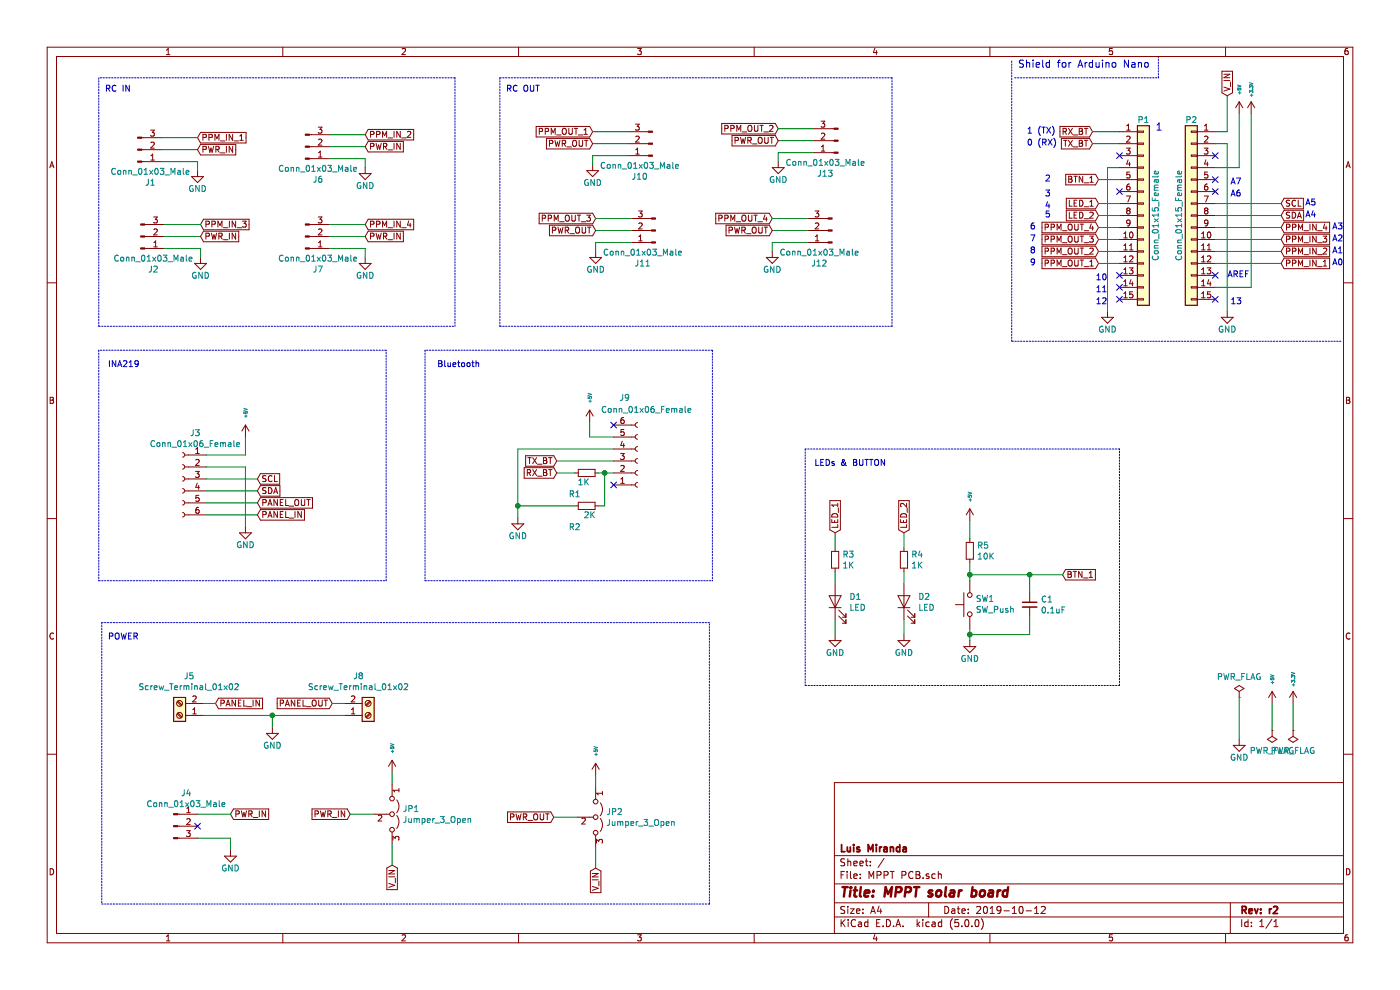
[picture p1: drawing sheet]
EESchema Schematic File Version 4
LIBS:MPPT PCB-cache
EELAYER 26 0
EELAYER END
$Descr A4 11693 8268
encoding utf-8
Sheet 1 1
Title "MPPT solar board"
Date "2019-10-12"
Rev "r2"
Comp "Luis Miranda"
Comment1 ""
Comment2 ""
Comment3 ""
Comment4 ""
$EndDescr
Text Notes 8500 575  0    60   ~ 0
Shield for Arduino Nano
Wire Notes Line
	8475 650  9675 650 
Wire Notes Line
	9675 650  9675 475 
$Comp
L Connector_Generic:Conn_01x15 P2
U 1 1
P 9950 1800
F 0 "P2" H 9950 2600 50  0000 C CNN
F 1 "Conn_01x15_Female" V 10050 1800 50  0000 C CNN
F 2 "Socket_Arduino_Nano:Socket_Strip_Arduino_1x15" H 9950 1800 50  0001 C CNN
F 3 "" H 9950 1800 50  0000 C CNN
F 4 "SAM1213-15-ND" H 9950 1800 50  0001 C CNN "DIGIKEY_PN"
	1    9950 1800
	-1   0    0    -1  
$EndComp
$Comp
L power:GND #PWR01
U 1 1
P 9250 2600
F 0 "#PWR01" H 9250 2350 50  0001 C CNN
F 1 "GND" H 9250 2450 50  0000 C CNN
F 2 "" H 9250 2600 50  0000 C CNN
F 3 "" H 9250 2600 50  0000 C CNN
	1    9250 2600
	1    0    0    -1  
$EndComp
Wire Wire Line
	9350 1400 9250 1400
Wire Wire Line
	9250 1400 9250 2600
$Comp
L power:GND #PWR02
U 1 1
P 10250 2600
F 0 "#PWR02" H 10250 2350 50  0001 C CNN
F 1 "GND" H 10250 2450 50  0000 C CNN
F 2 "" H 10250 2600 50  0000 C CNN
F 3 "" H 10250 2600 50  0000 C CNN
	1    10250 2600
	1    0    0    -1  
$EndComp
Wire Wire Line
	10250 2600 10250 1200
Wire Wire Line
	10250 1200 10150 1200
Wire Wire Line
	10150 1100 10250 1100
$Comp
L power:+5V #PWR03
U 1 1
P 10350 950
F 0 "#PWR03" H 10350 800 50  0001 C CNN
F 1 "+5V" V 10350 1150 28  0000 C CNN
F 2 "" H 10350 950 50  0000 C CNN
F 3 "" H 10350 950 50  0000 C CNN
	1    10350 950 
	1    0    0    -1  
$EndComp
Wire Wire Line
	10350 950  10350 1400
Wire Wire Line
	10350 1400 10150 1400
$Comp
L power:+3V3 #PWR04
U 1 1
P 10450 950
F 0 "#PWR04" H 10450 800 50  0001 C CNN
F 1 "+3.3V" V 10450 1150 28  0000 C CNN
F 2 "" H 10450 950 50  0000 C CNN
F 3 "" H 10450 950 50  0000 C CNN
	1    10450 950 
	1    0    0    -1  
$EndComp
Wire Wire Line
	10450 950  10450 2400
Wire Wire Line
	10450 2400 10150 2400
Wire Notes Line
	11200 2850 8450 2850
Wire Notes Line
	8450 2850 8450 500 
Text Notes 9650 1100 0    60   ~ 0
1
$Comp
L Connector:Conn_01x03_Male J1
U 1 1
P 1150 1250
F 0 "J1" H 1256 1528 50  0000 C CNN
F 1 "Conn_01x03_Male" H 1256 1437 50  0000 C CNN
F 2 "Connector_PinHeader_2.54mm:PinHeader_1x03_P2.54mm_Vertical" H 1150 1250 50  0001 C CNN
F 3 "~" H 1150 1250 50  0001 C CNN
F 4 "732-5316-ND" H 1150 1250 50  0001 C CNN "DIGIKEY_PN"
	1    1150 1250
	1    0    0    1   
$EndComp
$Comp
L power:GND #PWR05
U 1 1
P 1650 1425
F 0 "#PWR05" H 1650 1175 50  0001 C CNN
F 1 "GND" H 1650 1275 50  0000 C CNN
F 2 "" H 1650 1425 50  0000 C CNN
F 3 "" H 1650 1425 50  0000 C CNN
	1    1650 1425
	1    0    0    -1  
$EndComp
Text GLabel 1650 1150 2    50   Input ~ 0
PPM_IN_1
Wire Wire Line
	1650 1425 1650 1350
Wire Wire Line
	1650 1350 1350 1350
Wire Wire Line
	1650 1250 1350 1250
Text GLabel 1650 1250 2    50   Input ~ 0
PWR_IN
Wire Wire Line
	1350 1150 1650 1150
$Comp
L Connector:Conn_01x03_Male J2
U 1 1
P 1175 1975
F 0 "J2" H 1281 2253 50  0000 C CNN
F 1 "Conn_01x03_Male" H 1281 2162 50  0000 C CNN
F 2 "Connector_PinHeader_2.54mm:PinHeader_1x03_P2.54mm_Vertical" H 1175 1975 50  0001 C CNN
F 3 "~" H 1175 1975 50  0001 C CNN
F 4 "732-5316-ND" H 1175 1975 50  0001 C CNN "DIGIKEY_PN"
	1    1175 1975
	1    0    0    1   
$EndComp
$Comp
L power:GND #PWR06
U 1 1
P 1675 2150
F 0 "#PWR06" H 1675 1900 50  0001 C CNN
F 1 "GND" H 1675 2000 50  0000 C CNN
F 2 "" H 1675 2150 50  0000 C CNN
F 3 "" H 1675 2150 50  0000 C CNN
	1    1675 2150
	1    0    0    -1  
$EndComp
Text GLabel 1675 1875 2    50   Input ~ 0
PPM_IN_3
Wire Wire Line
	1675 2150 1675 2075
Wire Wire Line
	1675 2075 1375 2075
Wire Wire Line
	1675 1975 1375 1975
Text GLabel 1675 1975 2    50   Input ~ 0
PWR_IN
Wire Wire Line
	1375 1875 1675 1875
$Comp
L Connector:Conn_01x03_Male J6
U 1 1
P 2550 1225
F 0 "J6" H 2656 1503 50  0000 C CNN
F 1 "Conn_01x03_Male" H 2656 1412 50  0000 C CNN
F 2 "Connector_PinHeader_2.54mm:PinHeader_1x03_P2.54mm_Vertical" H 2550 1225 50  0001 C CNN
F 3 "~" H 2550 1225 50  0001 C CNN
F 4 "732-5316-ND" H 2550 1225 50  0001 C CNN "DIGIKEY_PN"
	1    2550 1225
	1    0    0    1   
$EndComp
$Comp
L power:GND #PWR011
U 1 1
P 3050 1400
F 0 "#PWR011" H 3050 1150 50  0001 C CNN
F 1 "GND" H 3050 1250 50  0000 C CNN
F 2 "" H 3050 1400 50  0000 C CNN
F 3 "" H 3050 1400 50  0000 C CNN
	1    3050 1400
	1    0    0    -1  
$EndComp
Text GLabel 3050 1125 2    50   Input ~ 0
PPM_IN_2
Wire Wire Line
	3050 1400 3050 1325
Wire Wire Line
	3050 1325 2750 1325
Wire Wire Line
	3050 1225 2750 1225
Text GLabel 3050 1225 2    50   Input ~ 0
PWR_IN
Wire Wire Line
	2750 1125 3050 1125
$Comp
L Connector:Conn_01x03_Male J7
U 1 1
P 2550 1975
F 0 "J7" H 2656 2253 50  0000 C CNN
F 1 "Conn_01x03_Male" H 2656 2162 50  0000 C CNN
F 2 "Connector_PinHeader_2.54mm:PinHeader_1x03_P2.54mm_Vertical" H 2550 1975 50  0001 C CNN
F 3 "~" H 2550 1975 50  0001 C CNN
F 4 "732-5316-ND" H 2550 1975 50  0001 C CNN "DIGIKEY_PN"
	1    2550 1975
	1    0    0    1   
$EndComp
$Comp
L power:GND #PWR012
U 1 1
P 3050 2150
F 0 "#PWR012" H 3050 1900 50  0001 C CNN
F 1 "GND" H 3050 2000 50  0000 C CNN
F 2 "" H 3050 2150 50  0000 C CNN
F 3 "" H 3050 2150 50  0000 C CNN
	1    3050 2150
	1    0    0    -1  
$EndComp
Text GLabel 3050 1875 2    50   Input ~ 0
PPM_IN_4
Wire Wire Line
	3050 2150 3050 2075
Wire Wire Line
	3050 2075 2750 2075
Wire Wire Line
	3050 1975 2750 1975
Text GLabel 3050 1975 2    50   Input ~ 0
PWR_IN
Wire Wire Line
	2750 1875 3050 1875
$Comp
L Connector:Conn_01x03_Male J10
U 1 1
P 5450 1200
F 0 "J10" H 5556 1478 50  0000 C CNN
F 1 "Conn_01x03_Male" H 5556 1387 50  0000 C CNN
F 2 "Connector_PinHeader_2.54mm:PinHeader_1x03_P2.54mm_Vertical" H 5450 1200 50  0001 C CNN
F 3 "~" H 5450 1200 50  0001 C CNN
F 4 "732-5316-ND" H 5450 1200 50  0001 C CNN "DIGIKEY_PN"
	1    5450 1200
	-1   0    0    1   
$EndComp
$Comp
L power:GND #PWR016
U 1 1
P 4950 1375
F 0 "#PWR016" H 4950 1125 50  0001 C CNN
F 1 "GND" H 4950 1225 50  0000 C CNN
F 2 "" H 4950 1375 50  0000 C CNN
F 3 "" H 4950 1375 50  0000 C CNN
	1    4950 1375
	-1   0    0    -1  
$EndComp
Text GLabel 4950 1100 0    50   Input ~ 0
PPM_OUT_1
Wire Wire Line
	4950 1375 4950 1300
Wire Wire Line
	4950 1300 5250 1300
Wire Wire Line
	4950 1200 5250 1200
Text GLabel 4950 1200 0    50   Input ~ 0
PWR_OUT
Wire Wire Line
	5250 1100 4950 1100
$Comp
L Connector:Conn_01x03_Male J11
U 1 1
P 5475 1925
F 0 "J11" H 5581 2203 50  0000 C CNN
F 1 "Conn_01x03_Male" H 5581 2112 50  0000 C CNN
F 2 "Connector_PinHeader_2.54mm:PinHeader_1x03_P2.54mm_Vertical" H 5475 1925 50  0001 C CNN
F 3 "~" H 5475 1925 50  0001 C CNN
F 4 "732-5316-ND" H 5475 1925 50  0001 C CNN "DIGIKEY_PN"
	1    5475 1925
	-1   0    0    1   
$EndComp
$Comp
L power:GND #PWR017
U 1 1
P 4975 2100
F 0 "#PWR017" H 4975 1850 50  0001 C CNN
F 1 "GND" H 4975 1950 50  0000 C CNN
F 2 "" H 4975 2100 50  0000 C CNN
F 3 "" H 4975 2100 50  0000 C CNN
	1    4975 2100
	-1   0    0    -1  
$EndComp
Text GLabel 4975 1825 0    50   Input ~ 0
PPM_OUT_3
Wire Wire Line
	4975 2100 4975 2025
Wire Wire Line
	4975 2025 5275 2025
Wire Wire Line
	4975 1925 5275 1925
Text GLabel 4975 1925 0    50   Input ~ 0
PWR_OUT
Wire Wire Line
	5275 1825 4975 1825
$Comp
L Connector:Conn_01x03_Male J13
U 1 1
P 7000 1175
F 0 "J13" H 7106 1453 50  0000 C CNN
F 1 "Conn_01x03_Male" H 7106 1362 50  0000 C CNN
F 2 "Connector_PinHeader_2.54mm:PinHeader_1x03_P2.54mm_Vertical" H 7000 1175 50  0001 C CNN
F 3 "~" H 7000 1175 50  0001 C CNN
F 4 "732-5316-ND" H 7000 1175 50  0001 C CNN "DIGIKEY_PN"
	1    7000 1175
	-1   0    0    1   
$EndComp
$Comp
L power:GND #PWR019
U 1 1
P 6500 1350
F 0 "#PWR019" H 6500 1100 50  0001 C CNN
F 1 "GND" H 6500 1200 50  0000 C CNN
F 2 "" H 6500 1350 50  0000 C CNN
F 3 "" H 6500 1350 50  0000 C CNN
	1    6500 1350
	-1   0    0    -1  
$EndComp
Text GLabel 6500 1075 0    50   Input ~ 0
PPM_OUT_2
Wire Wire Line
	6500 1350 6500 1275
Wire Wire Line
	6500 1275 6800 1275
Wire Wire Line
	6500 1175 6800 1175
Text GLabel 6500 1175 0    50   Input ~ 0
PWR_OUT
Wire Wire Line
	6800 1075 6500 1075
$Comp
L Connector:Conn_01x03_Male J12
U 1 1
P 6950 1925
F 0 "J12" H 7056 2203 50  0000 C CNN
F 1 "Conn_01x03_Male" H 7056 2112 50  0000 C CNN
F 2 "Connector_PinHeader_2.54mm:PinHeader_1x03_P2.54mm_Vertical" H 6950 1925 50  0001 C CNN
F 3 "~" H 6950 1925 50  0001 C CNN
F 4 "732-5316-ND" H 6950 1925 50  0001 C CNN "DIGIKEY_PN"
	1    6950 1925
	-1   0    0    1   
$EndComp
$Comp
L power:GND #PWR018
U 1 1
P 6450 2100
F 0 "#PWR018" H 6450 1850 50  0001 C CNN
F 1 "GND" H 6450 1950 50  0000 C CNN
F 2 "" H 6450 2100 50  0000 C CNN
F 3 "" H 6450 2100 50  0000 C CNN
	1    6450 2100
	-1   0    0    -1  
$EndComp
Text GLabel 6450 1825 0    50   Input ~ 0
PPM_OUT_4
Wire Wire Line
	6450 2100 6450 2025
Wire Wire Line
	6450 2025 6750 2025
Wire Wire Line
	6450 1925 6750 1925
Text GLabel 6450 1925 0    50   Input ~ 0
PWR_OUT
Wire Wire Line
	6750 1825 6450 1825
$Comp
L Connector:Conn_01x06_Female J3
U 1 1
P 1525 4000
F 0 "J3" H 1419 4385 50  0000 C CNN
F 1 "Conn_01x06_Female" H 1419 4294 50  0000 C CNN
F 2 "Connector_PinSocket_2.54mm:PinSocket_1x06_P2.54mm_Vertical" H 1525 4000 50  0001 C CNN
F 3 "~" H 1525 4000 50  0001 C CNN
F 4 "SAM1213-06-ND" H 1525 4000 50  0001 C CNN "DIGIKEY_PN"
	1    1525 4000
	-1   0    0    -1  
$EndComp
$Comp
L power:+5V #PWR07
U 1 1
P 2050 3650
F 0 "#PWR07" H 2050 3500 50  0001 C CNN
F 1 "+5V" V 2050 3850 28  0000 C CNN
F 2 "" H 2050 3650 50  0000 C CNN
F 3 "" H 2050 3650 50  0000 C CNN
	1    2050 3650
	1    0    0    -1  
$EndComp
$Comp
L power:GND #PWR08
U 1 1
P 2050 4400
F 0 "#PWR08" H 2050 4150 50  0001 C CNN
F 1 "GND" H 2050 4250 50  0000 C CNN
F 2 "" H 2050 4400 50  0000 C CNN
F 3 "" H 2050 4400 50  0000 C CNN
	1    2050 4400
	1    0    0    -1  
$EndComp
Wire Wire Line
	1725 3800 2050 3800
Wire Wire Line
	2050 3800 2050 3650
Wire Wire Line
	1725 3900 2050 3900
Wire Wire Line
	2050 3900 2050 4400
Text GLabel 2150 4000 2    50   Input ~ 0
SCL
Text GLabel 2150 4100 2    50   Input ~ 0
SDA
Wire Wire Line
	2150 4000 1725 4000
Wire Wire Line
	1725 4100 2150 4100
Text GLabel 2150 4300 2    50   Input ~ 0
PANEL_IN
Text GLabel 2150 4200 2    50   Input ~ 0
PANEL_OUT
Wire Wire Line
	2150 4200 1725 4200
Wire Wire Line
	2150 4300 1725 4300
Text GLabel 1925 6800 2    50   Input ~ 0
PWR_IN
$Comp
L power:GND #PWR09
U 1 1
P 1925 7100
F 0 "#PWR09" H 1925 6850 50  0001 C CNN
F 1 "GND" H 1925 6950 50  0000 C CNN
F 2 "" H 1925 7100 50  0000 C CNN
F 3 "" H 1925 7100 50  0000 C CNN
	1    1925 7100
	1    0    0    -1  
$EndComp
Wire Wire Line
	1925 6800 1650 6800
Wire Wire Line
	1650 7000 1925 7000
Wire Wire Line
	1925 7000 1925 7100
$Comp
L Connector:Screw_Terminal_01x02 J5
U 1 1
P 1500 5975
F 0 "J5" H 1420 5650 50  0000 C CNN
F 1 "Screw_Terminal_01x02" H 1420 5741 50  0000 C CNN
F 2 "TerminalBlock:TerminalBlock_bornier-2_P5.08mm" H 1500 5975 50  0001 C CNN
F 3 "~" H 1500 5975 50  0001 C CNN
F 4 "A98076-ND" H 1500 5975 50  0001 C CNN "DIGIKEY_PN"
	1    1500 5975
	-1   0    0    1   
$EndComp
$Comp
L Connector:Screw_Terminal_01x02 J8
U 1 1
P 3075 5975
F 0 "J8" H 2994 5650 50  0000 C CNN
F 1 "Screw_Terminal_01x02" H 2994 5741 50  0000 C CNN
F 2 "TerminalBlock:TerminalBlock_bornier-2_P5.08mm" H 3075 5975 50  0001 C CNN
F 3 "~" H 3075 5975 50  0001 C CNN
F 4 "A98076-ND" H 3075 5975 50  0001 C CNN "DIGIKEY_PN"
	1    3075 5975
	1    0    0    1   
$EndComp
Wire Wire Line
	1700 5975 2275 5975
Text GLabel 1800 5875 2    50   Input ~ 0
PANEL_IN
Text GLabel 2775 5875 0    50   Input ~ 0
PANEL_OUT
Wire Wire Line
	1700 5875 1800 5875
Wire Wire Line
	2775 5875 2875 5875
$Comp
L power:GND #PWR010
U 1 1
P 2275 6075
F 0 "#PWR010" H 2275 5825 50  0001 C CNN
F 1 "GND" H 2275 5925 50  0000 C CNN
F 2 "" H 2275 6075 50  0000 C CNN
F 3 "" H 2275 6075 50  0000 C CNN
	1    2275 6075
	1    0    0    -1  
$EndComp
Wire Wire Line
	2275 6075 2275 5975
Connection ~ 2275 5975
Wire Wire Line
	2275 5975 2875 5975
$Comp
L power:+5V #PWR015
U 1 1
P 4925 3525
F 0 "#PWR015" H 4925 3375 50  0001 C CNN
F 1 "+5V" V 4925 3725 28  0000 C CNN
F 2 "" H 4925 3525 50  0000 C CNN
F 3 "" H 4925 3525 50  0000 C CNN
	1    4925 3525
	1    0    0    -1  
$EndComp
$Comp
L power:GND #PWR013
U 1 1
P 4325 4325
F 0 "#PWR013" H 4325 4075 50  0001 C CNN
F 1 "GND" H 4325 4175 50  0000 C CNN
F 2 "" H 4325 4325 50  0000 C CNN
F 3 "" H 4325 4325 50  0000 C CNN
	1    4325 4325
	1    0    0    -1  
$EndComp
Wire Wire Line
	5125 3650 4925 3650
Wire Wire Line
	4925 3650 4925 3525
$Comp
L Connector:Conn_01x06_Female J9
U 1 1
P 5325 3850
F 0 "J9" H 5218 3325 50  0000 C CNN
F 1 "Conn_01x06_Female" H 5400 3425 50  0000 C CNN
F 2 "Connector_PinSocket_2.54mm:PinSocket_1x06_P2.54mm_Vertical" H 5325 3850 50  0001 C CNN
F 3 "~" H 5325 3850 50  0001 C CNN
F 4 "SAM1213-06-ND" H 5325 3850 50  0001 C CNN "DIGIKEY_PN"
	1    5325 3850
	1    0    0    1   
$EndComp
Text GLabel 4650 3850 0    50   Input ~ 0
TX_BT
Text GLabel 4650 3950 0    50   Input ~ 0
RX_BT
Wire Wire Line
	5125 3850 4650 3850
$Comp
L Device:R_Small R1
U 1 1
P 4900 3950
F 0 "R1" V 5075 3850 50  0000 C CNN
F 1 "1K" V 4975 3925 50  0000 C CNN
F 2 "Resistor_THT:R_Axial_DIN0207_L6.3mm_D2.5mm_P10.16mm_Horizontal" H 4900 3950 50  0001 C CNN
F 3 "~" H 4900 3950 50  0001 C CNN
F 4 "CF14JT1K00CT-ND" V 4900 3950 50  0001 C CNN "DIGIKEY_PN"
	1    4900 3950
	0    1    1    0   
$EndComp
Wire Wire Line
	5125 3950 5050 3950
Wire Wire Line
	4800 3950 4650 3950
Wire Wire Line
	5125 3750 4325 3750
$Comp
L Device:R_Small R2
U 1 1
P 4900 4225
F 0 "R2" V 5075 4125 50  0000 C CNN
F 1 "2K" V 4975 4250 50  0000 C CNN
F 2 "Resistor_THT:R_Axial_DIN0207_L6.3mm_D2.5mm_P10.16mm_Horizontal" H 4900 4225 50  0001 C CNN
F 3 "~" H 4900 4225 50  0001 C CNN
F 4 "CF14JT2K00CT-ND" V 4900 4225 50  0001 C CNN "DIGIKEY_PN"
	1    4900 4225
	0    1    1    0   
$EndComp
Wire Wire Line
	5000 4225 5050 4225
Wire Wire Line
	5050 4225 5050 3950
Connection ~ 5050 3950
Wire Wire Line
	5050 3950 5000 3950
Wire Wire Line
	4325 3750 4325 4225
Wire Wire Line
	4800 4225 4325 4225
Connection ~ 4325 4225
Wire Wire Line
	4325 4225 4325 4325
NoConn ~ 5125 4050
NoConn ~ 5125 3550
$Comp
L Jumper:Jumper_3_Open JP1
U 1 1
P 3275 6800
F 0 "JP1" V 3229 6887 50  0000 L CNN
F 1 "Jumper_3_Open" V 3320 6887 50  0000 L CNN
F 2 "Connector_PinHeader_2.54mm:PinHeader_1x03_P2.54mm_Vertical" H 3275 6800 50  0001 C CNN
F 3 "~" H 3275 6800 50  0001 C CNN
F 4 "732-5316-ND" V 3275 6800 50  0001 C CNN "DIGIKEY_PN"
	1    3275 6800
	0    1    1    0   
$EndComp
Text GLabel 2925 6800 0    50   Input ~ 0
PWR_IN
Wire Wire Line
	2925 6800 3125 6800
$Comp
L power:+5V #PWR014
U 1 1
P 3275 6450
F 0 "#PWR014" H 3275 6300 50  0001 C CNN
F 1 "+5V" V 3275 6650 28  0000 C CNN
F 2 "" H 3275 6450 50  0000 C CNN
F 3 "" H 3275 6450 50  0000 C CNN
	1    3275 6450
	1    0    0    -1  
$EndComp
Wire Wire Line
	3275 6450 3275 6550
Text GLabel 3275 7225 3    50   Input ~ 0
V_IN
Wire Wire Line
	3275 7050 3275 7225
Text GLabel 10250 800  1    50   Input ~ 0
V_IN
Wire Wire Line
	10250 800  10250 1100
Text GLabel 10700 1700 2    50   Input ~ 0
SCL
Text GLabel 10700 1800 2    50   Input ~ 0
SDA
Wire Wire Line
	10150 1700 10700 1700
Wire Wire Line
	10150 1800 10700 1800
Text GLabel 10700 2200 2    50   Input ~ 0
PPM_IN_1
Text GLabel 10700 2100 2    50   Input ~ 0
PPM_IN_2
Text GLabel 10700 2000 2    50   Input ~ 0
PPM_IN_3
Text GLabel 10700 1900 2    50   Input ~ 0
PPM_IN_4
Wire Wire Line
	10150 1900 10700 1900
Wire Wire Line
	10150 2000 10700 2000
Wire Wire Line
	10150 2100 10700 2100
Wire Wire Line
	10150 2200 10700 2200
Text GLabel 9125 1100 0    50   Input ~ 0
RX_BT
Text GLabel 9125 1200 0    50   Input ~ 0
TX_BT
Text Notes 8575 1125 0    50   ~ 0
1 (TX)
Wire Wire Line
	9350 1100 9125 1100
Wire Wire Line
	9350 1200 9125 1200
Text Notes 8575 1225 0    50   ~ 0
0 (RX)
Text GLabel 9175 2200 0    50   Input ~ 0
PPM_OUT_1
Text GLabel 9175 2100 0    50   Input ~ 0
PPM_OUT_2
Text GLabel 9175 2000 0    50   Input ~ 0
PPM_OUT_3
Text GLabel 9175 1900 0    50   Input ~ 0
PPM_OUT_4
Wire Wire Line
	9350 1900 9175 1900
Wire Wire Line
	9350 2000 9175 2000
Wire Wire Line
	9350 2100 9175 2100
Wire Wire Line
	9350 2200 9175 2200
Text Notes 8600 2225 0    50   ~ 0
9
Text Notes 8600 2125 0    50   ~ 0
8
Text Notes 8600 2025 0    50   ~ 0
7
Text Notes 8600 1925 0    50   ~ 0
6
Text Notes 11125 2225 0    50   ~ 0
A0
Text Notes 11125 2125 0    50   ~ 0
A1
Text Notes 11125 2025 0    50   ~ 0
A2
Text Notes 11125 1925 0    50   ~ 0
A3
Text Notes 10900 1825 0    50   ~ 0
A4
Text Notes 10900 1725 0    50   ~ 0
A5
Text Notes 10275 1650 0    50   ~ 0
A6
Text Notes 10275 1550 0    50   ~ 0
A7
NoConn ~ 10150 1500
NoConn ~ 10150 1600
$Comp
L power:+5V #PWR0101
U 1 1
P 10625 5875
F 0 "#PWR0101" H 10625 5725 50  0001 C CNN
F 1 "+5V" V 10625 6075 28  0000 C CNN
F 2 "" H 10625 5875 50  0000 C CNN
F 3 "" H 10625 5875 50  0000 C CNN
	1    10625 5875
	1    0    0    -1  
$EndComp
$Comp
L power:+3V3 #PWR0102
U 1 1
P 10800 5875
F 0 "#PWR0102" H 10800 5725 50  0001 C CNN
F 1 "+3.3V" V 10800 6075 28  0000 C CNN
F 2 "" H 10800 5875 50  0000 C CNN
F 3 "" H 10800 5875 50  0000 C CNN
	1    10800 5875
	1    0    0    -1  
$EndComp
$Comp
L power:PWR_FLAG #FLG0101
U 1 1
P 10625 6100
F 0 "#FLG0101" H 10625 6175 50  0001 C CNN
F 1 "PWR_FLAG" H 10625 6273 50  0000 C CNN
F 2 "" H 10625 6100 50  0001 C CNN
F 3 "~" H 10625 6100 50  0001 C CNN
	1    10625 6100
	-1   0    0    1   
$EndComp
$Comp
L power:PWR_FLAG #FLG0102
U 1 1
P 10800 6100
F 0 "#FLG0102" H 10800 6175 50  0001 C CNN
F 1 "PWR_FLAG" H 10800 6273 50  0000 C CNN
F 2 "" H 10800 6100 50  0001 C CNN
F 3 "~" H 10800 6100 50  0001 C CNN
	1    10800 6100
	-1   0    0    1   
$EndComp
Wire Wire Line
	10625 5875 10625 6100
Wire Wire Line
	10800 5875 10800 6100
NoConn ~ 9350 2300
NoConn ~ 9350 2400
NoConn ~ 9350 2500
Text Notes 9150 2350 0    50   ~ 0
10
Text Notes 9150 2450 0    50   ~ 0
11
Text Notes 9150 2550 0    50   ~ 0
12
Text Notes 10275 2550 0    50   ~ 0
13
NoConn ~ 10150 2500
Text Notes 10250 2325 0    50   ~ 0
AREF
NoConn ~ 10150 2300
Text Notes 8725 1825 0    50   ~ 0
5
Text Notes 8725 1750 0    50   ~ 0
4
Text Notes 8725 1650 0    50   ~ 0
3
Text Notes 8725 1525 0    50   ~ 0
2
$Comp
L power:GND #PWR0103
U 1 1
P 10350 6175
F 0 "#PWR0103" H 10350 5925 50  0001 C CNN
F 1 "GND" H 10350 6025 50  0000 C CNN
F 2 "" H 10350 6175 50  0000 C CNN
F 3 "" H 10350 6175 50  0000 C CNN
	1    10350 6175
	1    0    0    -1  
$EndComp
$Comp
L power:PWR_FLAG #FLG0103
U 1 1
P 10350 5825
F 0 "#FLG0103" H 10350 5900 50  0001 C CNN
F 1 "PWR_FLAG" H 10350 5999 50  0000 C CNN
F 2 "" H 10350 5825 50  0001 C CNN
F 3 "~" H 10350 5825 50  0001 C CNN
	1    10350 5825
	1    0    0    -1  
$EndComp
Wire Wire Line
	10350 5825 10350 6175
$Comp
L Switch:SW_Push SW1
U 1 1
P 8100 5050
F 0 "SW1" V 8146 5002 50  0000 R CNN
F 1 "SW_Push" V 8055 5002 50  0000 R CNN
F 2 "Button_Switch_THT:SW_Tactile_Straight_KSA0Axx1LFTR" H 8100 5250 50  0001 C CNN
F 3 "" H 8100 5250 50  0001 C CNN
F 4 "CKN12261-ND" V 8100 5050 50  0001 C CNN "DIGIKEY_PN"
	1    8100 5050
	0    -1   -1   0   
$EndComp
$Comp
L power:+5V #PWR022
U 1 1
P 8100 4350
F 0 "#PWR022" H 8100 4200 50  0001 C CNN
F 1 "+5V" V 8100 4550 28  0000 C CNN
F 2 "" H 8100 4350 50  0000 C CNN
F 3 "" H 8100 4350 50  0000 C CNN
	1    8100 4350
	1    0    0    -1  
$EndComp
$Comp
L Device:R_Small R5
U 1 1
P 8100 4600
F 0 "R5" H 8159 4646 50  0000 L CNN
F 1 "10K" H 8159 4555 50  0000 L CNN
F 2 "Resistor_THT:R_Axial_DIN0207_L6.3mm_D2.5mm_P10.16mm_Horizontal" H 8100 4600 50  0001 C CNN
F 3 "~" H 8100 4600 50  0001 C CNN
F 4 "CF14JT10K0CT-ND" H 8100 4600 50  0001 C CNN "DIGIKEY_PN"
	1    8100 4600
	1    0    0    -1  
$EndComp
$Comp
L power:GND #PWR023
U 1 1
P 8100 5350
F 0 "#PWR023" H 8100 5100 50  0001 C CNN
F 1 "GND" H 8100 5200 50  0000 C CNN
F 2 "" H 8100 5350 50  0000 C CNN
F 3 "" H 8100 5350 50  0000 C CNN
	1    8100 5350
	1    0    0    -1  
$EndComp
$Comp
L Device:C_Small C1
U 1 1
P 8600 5050
F 0 "C1" H 8692 5096 50  0000 L CNN
F 1 "0.1uF" H 8692 5005 50  0000 L CNN
F 2 "Capacitor_THT:C_Disc_D3.0mm_W1.6mm_P2.50mm" H 8600 5050 50  0001 C CNN
F 3 "~" H 8600 5050 50  0001 C CNN
F 4 "478-3192-ND" H 8600 5050 50  0001 C CNN "DIGIKEY_PN"
	1    8600 5050
	1    0    0    -1  
$EndComp
Wire Wire Line
	8100 4700 8100 4800
Wire Wire Line
	8100 4350 8100 4500
Wire Wire Line
	8100 5250 8100 5300
Wire Wire Line
	8600 4950 8600 4800
Wire Wire Line
	8600 4800 8100 4800
Connection ~ 8100 4800
Wire Wire Line
	8100 4800 8100 4850
Wire Wire Line
	8600 5150 8600 5300
Wire Wire Line
	8600 5300 8100 5300
Connection ~ 8100 5300
Wire Wire Line
	8100 5300 8100 5350
Text GLabel 8875 4800 2    50   Input ~ 0
BTN_1
Wire Wire Line
	8875 4800 8600 4800
Connection ~ 8600 4800
Text GLabel 9175 1500 0    50   Input ~ 0
BTN_1
$Comp
L Connector_Generic:Conn_01x15 P1
U 1 1
P 9550 1800
F 0 "P1" H 9550 2600 50  0000 C CNN
F 1 "Conn_01x15_Female" V 9650 1800 50  0000 C CNN
F 2 "Socket_Arduino_Nano:Socket_Strip_Arduino_1x15" H 9550 1800 50  0001 C CNN
F 3 "" H 9550 1800 50  0000 C CNN
F 4 "SAM1213-15-ND" H 9550 1800 50  0001 C CNN "DIGIKEY_PN"
	1    9550 1800
	1    0    0    -1  
$EndComp
Wire Wire Line
	9350 1500 9175 1500
Text GLabel 9175 1700 0    50   Input ~ 0
LED_1
Text GLabel 9175 1800 0    50   Input ~ 0
LED_2
Wire Wire Line
	9175 1700 9350 1700
Wire Wire Line
	9350 1800 9175 1800
$Comp
L Device:R_Small R3
U 1 1
P 6975 4675
F 0 "R3" H 7034 4721 50  0000 L CNN
F 1 "1K" H 7034 4630 50  0000 L CNN
F 2 "Resistor_THT:R_Axial_DIN0207_L6.3mm_D2.5mm_P10.16mm_Horizontal" H 6975 4675 50  0001 C CNN
F 3 "~" H 6975 4675 50  0001 C CNN
F 4 "CF14JT1K00CT-ND" H 6975 4675 50  0001 C CNN "DIGIKEY_PN"
	1    6975 4675
	1    0    0    -1  
$EndComp
$Comp
L Device:LED D1
U 1 1
P 6975 5025
F 0 "D1" V 7013 4908 50  0000 R CNN
F 1 "LED" V 6922 4908 50  0000 R CNN
F 2 "LED_THT:LED_D3.0mm" H 6975 5025 50  0001 C CNN
F 3 "~" H 6975 5025 50  0001 C CNN
	1    6975 5025
	0    -1   -1   0   
$EndComp
$Comp
L power:GND #PWR020
U 1 1
P 6975 5300
F 0 "#PWR020" H 6975 5050 50  0001 C CNN
F 1 "GND" H 6975 5150 50  0000 C CNN
F 2 "" H 6975 5300 50  0000 C CNN
F 3 "" H 6975 5300 50  0000 C CNN
	1    6975 5300
	1    0    0    -1  
$EndComp
Text GLabel 6975 4450 1    50   Input ~ 0
LED_1
Wire Wire Line
	6975 4450 6975 4575
Wire Wire Line
	6975 4775 6975 4875
Wire Wire Line
	6975 5175 6975 5300
$Comp
L Device:R_Small R4
U 1 1
P 7550 4675
F 0 "R4" H 7609 4721 50  0000 L CNN
F 1 "1K" H 7609 4630 50  0000 L CNN
F 2 "Resistor_THT:R_Axial_DIN0207_L6.3mm_D2.5mm_P10.16mm_Horizontal" H 7550 4675 50  0001 C CNN
F 3 "~" H 7550 4675 50  0001 C CNN
F 4 "CF14JT1K00CT-ND" H 7550 4675 50  0001 C CNN "DIGIKEY_PN"
	1    7550 4675
	1    0    0    -1  
$EndComp
$Comp
L Device:LED D2
U 1 1
P 7550 5025
F 0 "D2" V 7588 4908 50  0000 R CNN
F 1 "LED" V 7497 4908 50  0000 R CNN
F 2 "LED_THT:LED_D3.0mm" H 7550 5025 50  0001 C CNN
F 3 "~" H 7550 5025 50  0001 C CNN
	1    7550 5025
	0    -1   -1   0   
$EndComp
$Comp
L power:GND #PWR021
U 1 1
P 7550 5300
F 0 "#PWR021" H 7550 5050 50  0001 C CNN
F 1 "GND" H 7550 5150 50  0000 C CNN
F 2 "" H 7550 5300 50  0000 C CNN
F 3 "" H 7550 5300 50  0000 C CNN
	1    7550 5300
	1    0    0    -1  
$EndComp
Text GLabel 7550 4450 1    50   Input ~ 0
LED_2
Wire Wire Line
	7550 4450 7550 4575
Wire Wire Line
	7550 4775 7550 4875
Wire Wire Line
	7550 5175 7550 5300
$Comp
L Connector:Conn_01x03_Male J4
U 1 1
P 1450 6900
F 0 "J4" H 1556 7178 50  0000 C CNN
F 1 "Conn_01x03_Male" H 1556 7087 50  0000 C CNN
F 2 "Connector_PinHeader_2.54mm:PinHeader_1x03_P2.54mm_Vertical" H 1450 6900 50  0001 C CNN
F 3 "~" H 1450 6900 50  0001 C CNN
F 4 "732-5316-ND" H 1450 6900 50  0001 C CNN "DIGIKEY_PN"
	1    1450 6900
	1    0    0    -1  
$EndComp
NoConn ~ 1650 6900
NoConn ~ 9350 1600
$Comp
L Jumper:Jumper_3_Open JP2
U 1 1
P 4975 6825
F 0 "JP2" V 4929 6912 50  0000 L CNN
F 1 "Jumper_3_Open" V 5020 6912 50  0000 L CNN
F 2 "Connector_PinHeader_2.54mm:PinHeader_1x03_P2.54mm_Vertical" H 4975 6825 50  0001 C CNN
F 3 "~" H 4975 6825 50  0001 C CNN
F 4 "732-5316-ND" V 4975 6825 50  0001 C CNN "DIGIKEY_PN"
	1    4975 6825
	0    1    1    0   
$EndComp
Text GLabel 4625 6825 0    50   Input ~ 0
PWR_OUT
Wire Wire Line
	4625 6825 4825 6825
$Comp
L power:+5V #PWR024
U 1 1
P 4975 6475
F 0 "#PWR024" H 4975 6325 50  0001 C CNN
F 1 "+5V" V 4975 6675 28  0000 C CNN
F 2 "" H 4975 6475 50  0000 C CNN
F 3 "" H 4975 6475 50  0000 C CNN
	1    4975 6475
	1    0    0    -1  
$EndComp
Wire Wire Line
	4975 6475 4975 6575
Text GLabel 4975 7250 3    50   Input ~ 0
V_IN
Wire Wire Line
	4975 7075 4975 7250
NoConn ~ 10150 1300
NoConn ~ 9350 1300
Wire Notes Line
	825  650  825  2725
Wire Notes Line
	825  2725 3800 2725
Wire Notes Line
	3800 2725 3800 650 
Wire Notes Line
	3800 650  825  650 
Wire Notes Line
	4175 650  4175 2725
Wire Notes Line
	4175 2725 7450 2725
Wire Notes Line
	7450 2725 7450 650 
Wire Notes Line
	7450 650  4175 650 
Text Notes 875  775  0    50   ~ 0
RC IN
Text Notes 4225 775  0    50   ~ 0
RC OUT
Wire Notes Line
	825  2925 825  4850
Wire Notes Line
	825  4850 3225 4850
Wire Notes Line
	3225 4850 3225 2925
Wire Notes Line
	3225 2925 825  2925
Text Notes 900  3075 0    50   ~ 0
INA219
Wire Notes Line
	5950 2925 3550 2925
Wire Notes Line
	3550 4850 5950 4850
Wire Notes Line
	3550 2925 3550 4850
Wire Notes Line
	5950 2925 5950 4850
Text Notes 3650 3075 0    50   ~ 0
Bluetooth
Wire Notes Line
	850  7550 5925 7550
Wire Notes Line
	5925 7550 5925 5200
Wire Notes Line
	5925 5200 850  5200
Wire Notes Line
	850  5200 850  7550
Text Notes 900  5350 0    50   ~ 0
POWER
Wire Notes Line
	6725 3750 6725 5725
Wire Notes Line
	6725 5725 9350 5725
Wire Notes Line
	9350 5725 9350 3750
Wire Notes Line
	9350 3750 6725 3750
Text Notes 6800 3900 0    50   ~ 0
LEDs & BUTTON
$EndSCHEMATC
